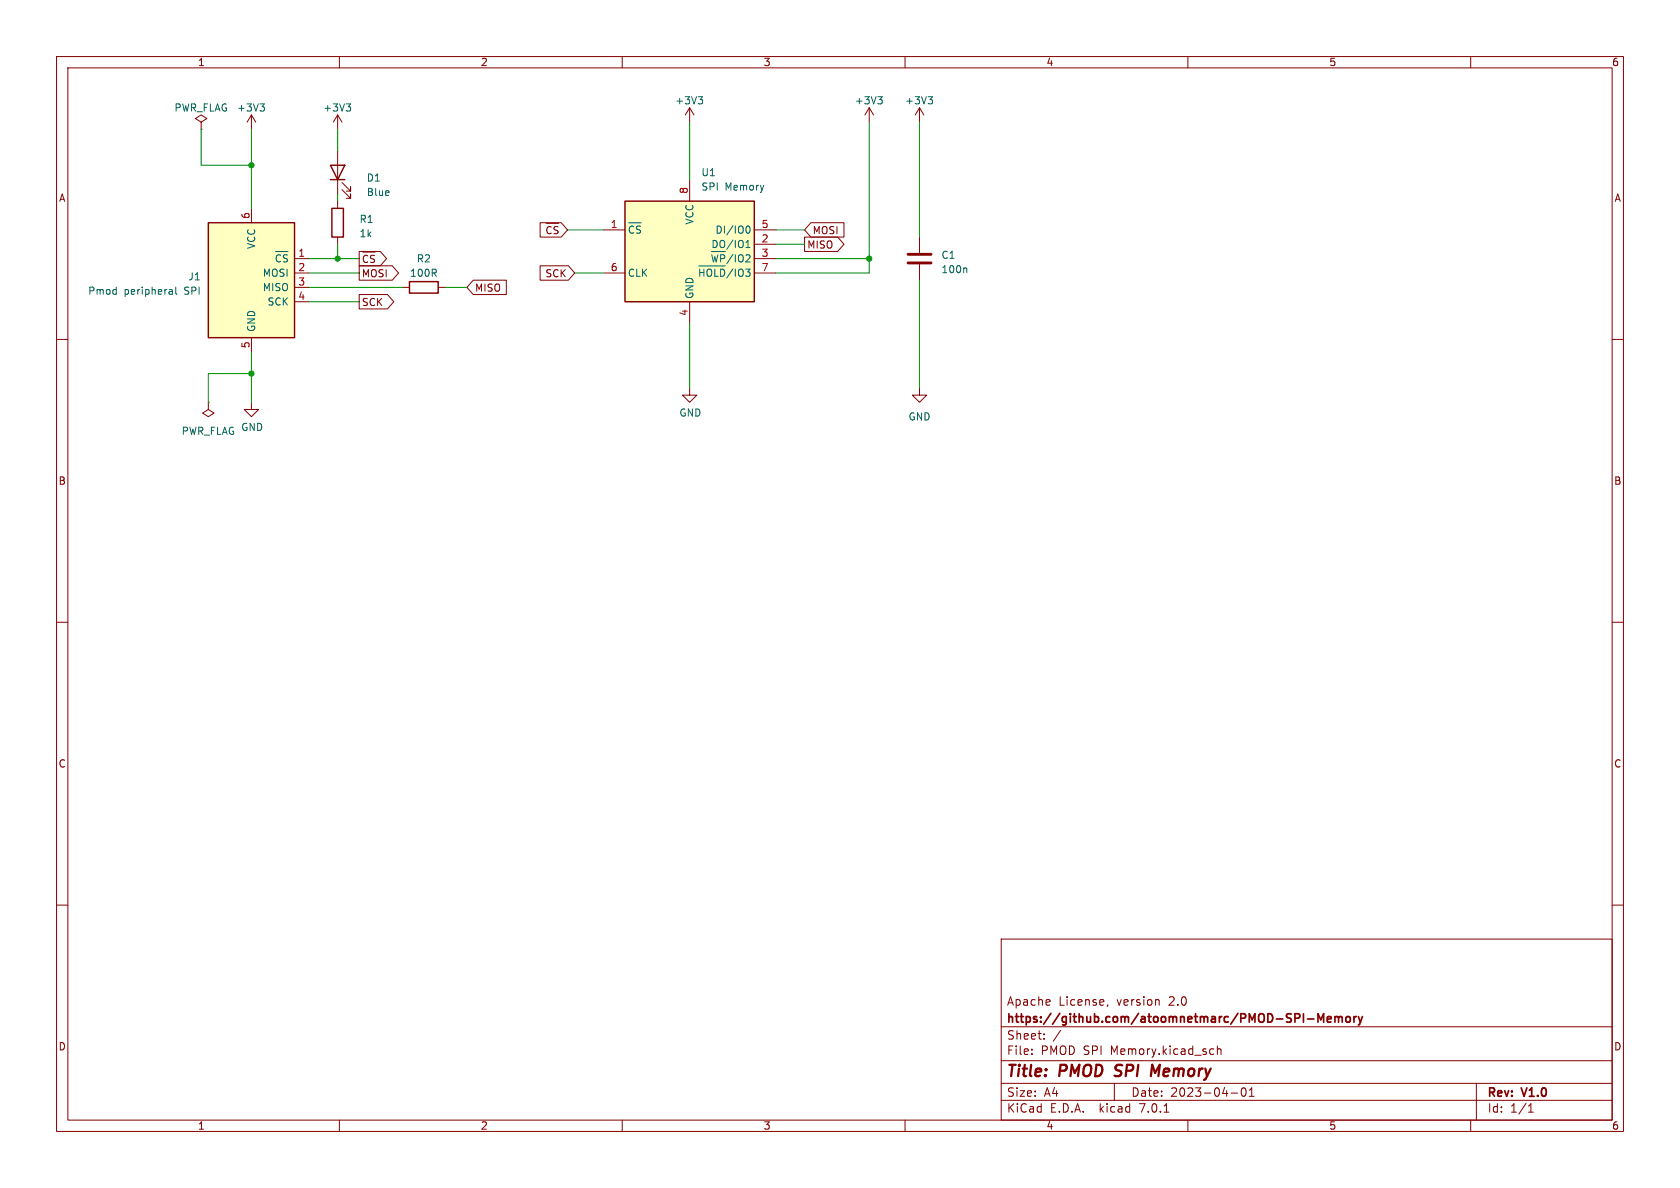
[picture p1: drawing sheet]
<svg xmlns="http://www.w3.org/2000/svg" width="297mm" height="210mm" viewBox="0 0 297 210" stroke-linecap="round" stroke-linejoin="round" font-family="sans-serif">
<g fill="none" stroke="#840000" stroke-width=".18">
<path d="M10 10h277v190h-277zM12 12h273v186h-273zM60 10v2M110 10v2M121.9 19.1v2.5M121.9 19.1l-.7 1.2M121.9 19.1l.8 1.2M153.7 19.1l-.8 1.2M153.7 19.1v2.5M153.7 19.1l.7 1.2M160 10v2M162.6 19.1v2.5"/>
<path d="M162.6 19.1l-.8 1.2M162.6 19.1l.7 1.2M210 10v2M260 10v2M35.6 21.6l1-.6-1-.7-1.1 .7 1.1 .6v1.3M35.6 22.9h.1M44.4 20.3l-.7 1.3M44.4 20.3v2.6M44.4 36.8v2.6M44.4 20.3l.8 1.3M59.7 20.3v2.6M59.7 26.7v7.6"/>
<path d="M59.7 35.6v1.2M59.7 20.3l-.8 1.3M59.7 20.3l.8 1.3M60.5 33.5l1.5 1.6v-.8v.8h-.8M60.5 32.3l1.5 1.5v-.8v.8h-.8M95.5 39.4h3.7l1.1 1.2-1.1 1.3h-3.7zM96.5 39.5h2.3M121.9 31.8v3.8M143.4 39.4h5.8v2.5h-5.8l-1.2-1.3zM10 60h2M44.4 59.7v2.5M52.1 50.8h2.5"/>
<path d="M52.1 45.7h2.5M52.1 48.3h2.5M52.1 53.3h2.5M59.7 41.9v1.3M63.5 44.4h3.7l1.1 1.3-1.1 1.3h-3.7zM63.5 52.1h5l1.1 1.2-1.1 1.3h-5zM63.5 47h5.9l1.1 1.3-1.1 1.2h-5.9zM64.1 44.6h2.2M65 45.2l-.4-.1-.3 .3M66.2 45.2l-.5-.1-.2 .3M71.1 50.8h1.3M77.5 50.8h1.2"/>
<path d="M83.7 49.5h5.8v2.6h-5.8l-1.2-1.3zM95.5 47h5l1.1 1.3-1.1 1.2h-5zM97.4 40.2l-.3-.2-.4 .4M98.7 40.1l-.5-.1-.3 .3M106.7 40.6h3.8M106.7 48.3h3.8M121.9 53.3v3.9M133.3 40.6h3.9M133.3 43.2h3.9M133.3 45.7h3.9M133.3 48.3h3.9M142.2 41.9h5.9l1.1 1.3-1.1 1.3h-5.9z"/>
<path d="M162.6 41.9v2.8M162.6 46.7v2.8M285 60h2M36.8 71.1v1.3l1 .6-1 .7-1-.7 1-.6M36.8 71.1h.1M44.4 71.1v1.3h1.3l-1.3 1.3-1.2-1.3h1.2M121.9 68.6v1.3h1.3l-1.3 1.2-1.3-1.2h1.3M162.6 68.6v1.3h1.2l-1.2 1.2-1.3-1.2h1.3M10 110h2M285 110h2M10 160h2M285 160h2"/>
<path d="M177 166h108v32h-108zM195.9 177.6l-.2 .3M204.7 176.7l.2 .2v.8M60 198v2M110 198v2M160 198v2M177 194.5h108M177 191.5h108M177 187.5h108M177 181.5h108M182.4 186.3v.1M182.4 185.5v.1"/>
<path d="M184.6 183.6v.1M184.6 182.8v.1M197 191.5v3M205.8 196.6h.8M210 198v2M214.1 185.4l.5 .1M214.6 186.3l-.5 .1M215.2 185.5l.2-.1 .4 .1 .1 .9M215.2 184.9v1.5M217.6 193.2h1.2M219.6 192.4l.2-.1a.81 .81 0 0 1 .6 .6 .81 .81 0 0 1-.3 .8l-.2 .1a.81 .81 0 0 1-.6-.6 .81 .81 0 0 1 .3-.8zM220.9 193.8h.8"/>
<path d="M220.9 192.7l.4-.4v1.5M260 198v2M261 191.5v6.5M270.2 196.6h.9M270.2 195.5l.4-.4v1.5"/>
</g>
<path d="M204.2 189.7l-.5-1.5-.2 2" fill="none" stroke="#840000" stroke-width=".4"/>
<g fill="none" stroke="#840000" stroke-width=".3">
<path d="M236 179.8l.4-.1 .2 .2M236 179.7v1M236.6 179.9l.3-.2 .3 .1 .1 .9M236.6 179.9v.8M238 179.8l.2-.1 .4 .1 .1 .6-.1 .2-.4 .1-.2-.1zM239.4 179.7v1M239.8 179.7l-.3 .1-.1 .2M240.1 179.7l.4 1M240.9 179.7l-.4 1M231.1 180.1h1.2M233 180.7v-1.5l.5 1.1 .5-1.1v1.5M234.6 180.2l.8-.1-.1-.3-.4-.1-.3 .2 .1 .7h.6"/>
<path d="M240.5 180.7l-.1 .4-.3 .1"/>
</g>
<path d="M36.8 39.4h15.3v20.3h-15.3zM58.4 29.2h2.6l-1.3 2.6zM58.4 31.8h2.6M58.7 36.8h2v5.1h-2zM110.5 35.6h22.8v17.7h-22.8zM72.4 49.8h5.1v2h-5.1z" fill="none" stroke="#840000" stroke-width=".25"/>
<g fill="none" stroke="#006464" stroke-width=".18">
<path d="M46 18.4h.7l-.4 .5M46.5 18.9l.2 .2v.3l-.2 .2M61.2 18.4h.8l-.4 .5M61.7 18.9l.3 .2v.3l-.3 .2M123.4 17.1h.8l-.4 .5M124 17.6l.2 .2v.3l-.2 .3M155.2 17.1h.8l-.5 .5M155.7 17.6l.3 .2v.3l-.3 .3M164.1 17.1h.8l-.5 .5M164.6 17.6l.3 .2v.3l-.3 .3M111.1 39.4h2.3M30 51.2h.4l.1 .8"/>
<path d="M30.5 52h-.5M30.5 51.5h-.5M31.1 50.8v1l.2 .2M48.7 44.5h2.2M49.6 45.2l-.4-.2-.3 .3M50.8 45.1l-.5-.1-.2 .3M112 40.1l-.3-.1-.4 .3M113.2 40h-.4l-.3 .2M123.5 47h4.7M123.7 47.6v1.2M124.4 47.6v1.2M125 47.8v.2"/>
<path d="M125.8 45l.3 1.3M126.4 47.6v1.2M126.9 45l-.3 1.3M127.4 47.6v1.2M128.1 45.3l-.2-.3h-.5v1.3M129.6 45l-1.1 1.6M129.6 47.5l-1.1 1.7M130 45v1.3M130 47.6v1.2M130.5 45.5a.42 .42 0 0 1 .5-.5 .42 .42 0 0 1 .4 .5M131.9 43.8h.7M131.9 42.9l.3-.4v1.3"/>
<path d="M131.9 45.2l.5-.2 .2 .3M132 40.1l.2-.1a.68 .68 0 0 1 .4 .6 .68 .68 0 0 1-.4 .6l-.2-.1M170.7 47.4l.2 .1v.7"/>
</g>
<g fill="#ffffc2" stroke="#ffffc2" stroke-width=".18">
<path d="M110.5 35.6h22.8v17.7h-22.8z"/>
<path d="M36.8 39.4h15.3v20.3h-15.3z"/>
</g>
<path d="M160.5 46.5h4.1M160.5 45h4.1" fill="none" stroke="#840000" stroke-width=".51"/>
<g fill="none" stroke="#009600" stroke-width=".18">
<path d="M35.6 22.9v6.3h8.8M44.4 22.9v13.9M59.7 22.9v3.8M59.7 34.3v1.3M121.9 21.6v10.2M153.7 21.6v26.7h-16.5M162.6 21.6v20.3M54.6 45.7h8.9M54.6 50.8h16.5M54.6 53.3h8.9M54.6 48.3h8.9M59.7 43.2v2.5"/>
<path d="M78.7 50.8h3.8M100.3 40.6h6.4M101.6 48.3h5.1M121.9 57.2v11.4M137.2 40.6h5M137.2 45.7h16.5M137.2 43.2h5M162.6 49.5v19.1M44.4 62.2v8.9M44.4 66h-7.6v5.1"/>
</g>
<g fill="#009600" stroke="#009600" stroke-width=".18">
<circle cx="44.4" cy="29.2" r=".46"/>
<circle cx="44.4" cy="66" r=".46"/>
<circle cx="59.7" cy="45.7" r=".46"/>
<circle cx="153.7" cy="45.7" r=".46"/>
</g>
<g font-size="2.8" fill="#840000">
<text x="178" y="190.8">Title:</text>
<text x="187.4" y="190.8">PMOD SPI</text>
<text x="204.8" y="190.8">Memory</text>
</g>
<g font-size="2.1" fill="#840000">
<text x="178" y="177.9">Apache</text>
<text x="187.2" y="177.9">License,</text>
<text x="197.4" y="177.9">version</text>
<text x="206.7" y="177.9">2.0</text>
<text x="178" y="183.9">Sheet:</text>
<text x="178" y="181.1">https://github.com/atoomnetmarc/PMOD-SPI-Memory</text>
<text x="186.2" y="183.9">/</text>
<text x="178" y="186.6">File:</text>
<text x="184" y="186.6">PMOD SPI</text>
<text x="196.4" y="186.6">Memory.kicad_sch</text>
<text x="178" y="196.8">KiCad</text>
<text x="178" y="194">Size:</text>
<text x="184.6" y="194">A4</text>
<text x="185.7" y="196.8">E.D.A.</text>
<text x="194.4" y="196.8">kicad</text>
<text x="200" y="194">Date:</text>
<text x="201.5" y="196.8">7.0.1</text>
<text x="206.9" y="194">2023-04-01</text>
<text x="263" y="194.2">Rev:</text>
<text x="263" y="196.8">Id:</text>
<text x="267" y="196.8">1/1</text>
<text x="269.2" y="194.2">V1.0</text>
</g>
<g font-size="1.8" fill="#840000">
<text x="35" y="11.8">1</text>
<text x="85" y="11.8">2</text>
<text x="135" y="11.8">3</text>
<text x="185" y="11.8">4</text>
<text x="235" y="11.8">5</text>
<text x="285" y="11.8">6</text>
<text x="10.4" y="35.8">A</text>
<text x="285.4" y="35.8">A</text>
<text x="143.7" y="41.6">MOSI</text>
<text x="64" y="47.2">~{CS}</text>
<text x="96.3" y="42.2">~{CS}</text>
<text x="142.7" y="44.1">MISO</text>
<text x="64" y="49.2">MOSI</text>
<text x="84" y="51.7">MISO</text>
<text x="96.3" y="49.2">SCK</text>
<text x="64" y="54.3">SCK</text>
<text x="10.3" y="85.8">B</text>
<text x="285.3" y="85.8">B</text>
<text x="10.3" y="135.8">C</text>
<text x="285.3" y="135.8">C</text>
<text x="10.3" y="185.8">D</text>
<text x="285.3" y="185.8">D</text>
<text x="35" y="199.8">1</text>
<text x="85" y="199.8">2</text>
<text x="135" y="199.8">3</text>
<text x="185" y="199.8">4</text>
<text x="235" y="199.8">5</text>
<text x="285" y="199.8">6</text>
</g>
<g font-size="1.8" fill="#006464">
<text x="30.8" y="19.9">PWR_FLAG</text>
<text x="41.8" y="19.9">+3V3</text>
<text x="57.1" y="19.9">+3V3</text>
<text x="119.3" y="18.6">+3V3</text>
<text x="151.1" y="18.6">+3V3</text>
<text x="160" y="18.6">+3V3</text>
<text x="64.8" y="32.3">D1</text>
<text x="64.8" y="34.8">Blue</text>
<text x="123.9" y="31.3">U1</text>
<text x="123.9" y="33.8">SPI</text>
<text x="128.1" y="33.8">Memory</text>
<text x="63.5" y="39.6">R1</text>
<text x="122.7" y="39.8" transform="rotate(-90 122.7 39.8)">VCC</text>
<text x="126.4" y="41.5">DI/IO0</text>
<text x="45.3" y="44.1" transform="rotate(-90 45.3 44.1)">VCC</text>
<text x="48.4" y="47.2">~{CS}</text>
<text x="63.5" y="42.1">1k</text>
<text x="73.6" y="46.5">R2</text>
<text x="111" y="42.1">~{CS}</text>
<text x="125.5" y="47.2">~{WP}/IO2</text>
<text x="125.6" y="44">DO/IO1</text>
<text x="166.4" y="45.9">C1</text>
<text x="15.5" y="52.3">Pmod</text>
<text x="21.9" y="52.3">peripheral</text>
<text x="32.6" y="52.3">SPI</text>
<text x="33.2" y="49.7">J1</text>
<text x="46.3" y="49.1">MOSI</text>
<text x="46.3" y="51.6">MISO</text>
<text x="72.4" y="49.1">100R</text>
<text x="111" y="49.1">CLK</text>
<text x="122.7" y="52.8" transform="rotate(-90 122.7 52.8)">GND</text>
<text x="123.3" y="49.7">~{HOLD}/IO3</text>
<text x="166.4" y="48.5">100n</text>
<text x="45.3" y="58.7" transform="rotate(-90 45.3 58.7)">GND</text>
<text x="47.2" y="54.2">SCK</text>
<text x="32" y="77">PWR_FLAG</text>
<text x="42.6" y="76.3">GND</text>
<text x="120" y="73.8">GND</text>
<text x="160.6" y="74.5">GND</text>
</g>
<g font-size="1.8" fill="#a90000">
<text x="121.7" y="34.3" transform="rotate(-90 121.7 34.3)">8</text>
<text x="44.2" y="38.8" transform="rotate(-90 44.2 38.8)">6</text>
<text x="107.9" y="40.4">1</text>
<text x="134.6" y="40.4">5</text>
<text x="52.7" y="45.5">1</text>
<text x="134.6" y="42.9">2</text>
<text x="134.6" y="45.5">3</text>
<text x="52.7" y="48">2</text>
<text x="52.7" y="50.5">3</text>
<text x="52.7" y="53.1">4</text>
<text x="107.9" y="48">6</text>
<text x="134.6" y="48">7</text>
<text x="121.7" y="55.9" transform="rotate(-90 121.7 55.9)">4</text>
<text x="44.2" y="61.6" transform="rotate(-90 44.2 61.6)">5</text>
</g>
</svg>
